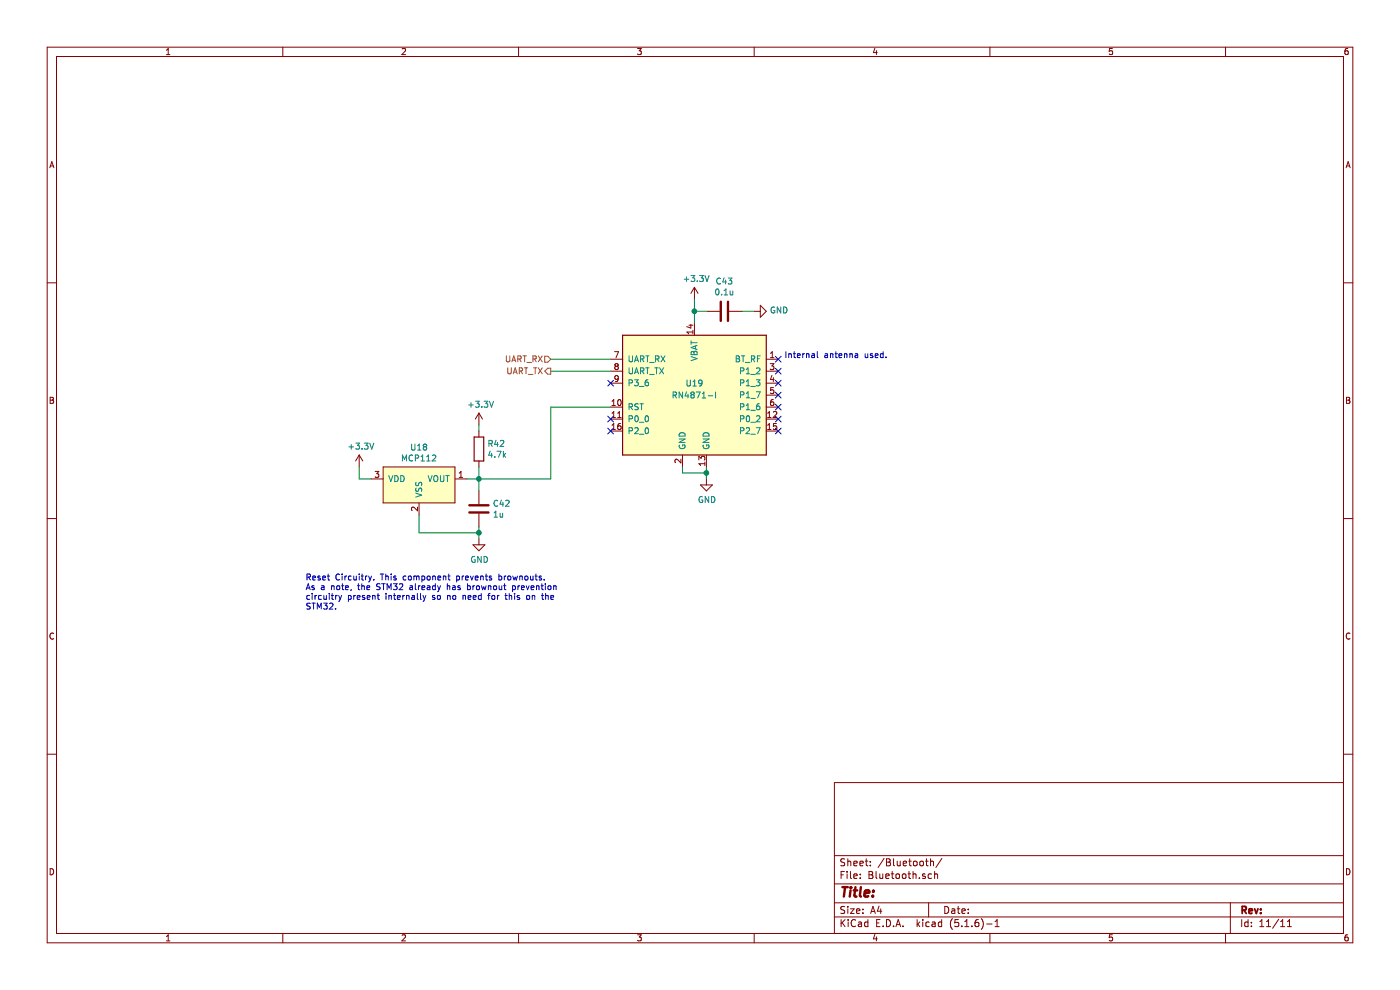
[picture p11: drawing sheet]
EESchema Schematic File Version 4
EELAYER 30 0
EELAYER END
$Descr A4 11693 8268
encoding utf-8
Sheet 11 11
Title ""
Date ""
Rev ""
Comp ""
Comment1 ""
Comment2 ""
Comment3 ""
Comment4 ""
$EndDescr
$Comp
L RF_Bluetooth:RN4871 U19
U 1 1
P 5800 3300
F 0 "U19" H 5800 3400 50  0000 C CNN
F 1 "RN4871-I" H 5800 3300 50  0000 C CNN
F 2 "RF_Module:Microchip_RN4871" H 5800 2600 50  0001 C CNN
F 3 "http://ww1.microchip.com/downloads/en/DeviceDoc/50002489A.pdf" H 5300 3850 50  0001 C CNN
F 4 "https://www.mouser.com/ProductDetail/Microchip-Technology/RN4871-I-RM130?qs=MLItCLRbWswoZsrzvVbGYw%3D%3D" H 5800 3300 50  0001 C CNN "Mouser"
	1    5800 3300
	1    0    0    -1  
$EndComp
$Comp
L power:+3.3V #PWR0101
U 1 1
P 5800 2500
F 0 "#PWR0101" H 5800 2350 50  0001 C CNN
F 1 "+3.3V" H 5815 2673 50  0000 C CNN
F 2 "" H 5800 2500 50  0001 C CNN
F 3 "" H 5800 2500 50  0001 C CNN
	1    5800 2500
	1    0    0    -1  
$EndComp
Wire Wire Line
	5800 2500 5800 2600
$Comp
L Device:C C43
U 1 1
P 6050 2600
F 0 "C43" V 5798 2600 50  0000 C CNN
F 1 "0.1u" V 5889 2600 50  0000 C CNN
F 2 "Capacitor_SMD:C_0805_2012Metric" H 6088 2450 50  0001 C CNN
F 3 "~" H 6050 2600 50  0001 C CNN
	1    6050 2600
	0    1    1    0   
$EndComp
Wire Wire Line
	5800 2600 5900 2600
Connection ~ 5800 2600
Wire Wire Line
	5800 2600 5800 2700
$Comp
L power:GND #PWR0103
U 1 1
P 6300 2600
F 0 "#PWR0103" H 6300 2350 50  0001 C CNN
F 1 "GND" V 6305 2472 50  0000 R CNN
F 2 "" H 6300 2600 50  0001 C CNN
F 3 "" H 6300 2600 50  0001 C CNN
	1    6300 2600
	0    -1   -1   0   
$EndComp
Wire Wire Line
	6300 2600 6200 2600
NoConn ~ 6500 3100
NoConn ~ 6500 3200
NoConn ~ 6500 3300
NoConn ~ 6500 3400
NoConn ~ 6500 3500
NoConn ~ 6500 3600
NoConn ~ 5100 3500
NoConn ~ 5100 3600
$Comp
L power:GND #PWR0102
U 1 1
P 5900 4000
F 0 "#PWR0102" H 5900 3750 50  0001 C CNN
F 1 "GND" H 5905 3827 50  0000 C CNN
F 2 "" H 5900 4000 50  0001 C CNN
F 3 "" H 5900 4000 50  0001 C CNN
	1    5900 4000
	1    0    0    -1  
$EndComp
Wire Wire Line
	5900 3900 5900 3950
Wire Wire Line
	5900 3950 5700 3950
Wire Wire Line
	5700 3950 5700 3900
Connection ~ 5900 3950
Wire Wire Line
	5900 3950 5900 4000
NoConn ~ 6500 3000
Text Notes 6550 3000 0    50   ~ 0
Internal antenna used.
NoConn ~ 5100 3200
Text HLabel 4600 3000 0    50   Input ~ 0
UART_RX
Text HLabel 4600 3100 0    50   Output ~ 0
UART_TX
Wire Wire Line
	4600 3000 5100 3000
Wire Wire Line
	5100 3100 4600 3100
$Comp
L utsvt-bps:MCP112 U18
U 1 1
P 3500 3900
F 0 "U18" H 3500 4065 50  0000 C CNN
F 1 "MCP112" H 3500 3974 50  0000 C CNN
F 2 "Package_TO_SOT_SMD:SOT-23" H 3500 3900 50  0001 C CNN
F 3 "http://ww1.microchip.com/downloads/en/DeviceDoc/20001889F.pdf" H 3500 3900 50  0001 C CNN
F 4 "https://www.mouser.com/ProductDetail/Microchip-Technology/MCP112T-270E-LB?qs=X7k1PQjaM9f%252Bkma3gOGkcg%3D%3D" H 3500 3900 50  0001 C CNN "Mouser"
F 5 "2.63" H 3500 3900 50  0001 C CNN "Threshold"
	1    3500 3900
	1    0    0    -1  
$EndComp
$Comp
L power:+3.3V #PWR098
U 1 1
P 3000 3900
F 0 "#PWR098" H 3000 3750 50  0001 C CNN
F 1 "+3.3V" H 3015 4073 50  0000 C CNN
F 2 "" H 3000 3900 50  0001 C CNN
F 3 "" H 3000 3900 50  0001 C CNN
	1    3000 3900
	1    0    0    -1  
$EndComp
Wire Wire Line
	3000 3900 3000 4000
Wire Wire Line
	3000 4000 3100 4000
$Comp
L Device:R R42
U 1 1
P 4000 3750
F 0 "R42" H 4070 3796 50  0000 L CNN
F 1 "4.7k" H 4070 3705 50  0000 L CNN
F 2 "Resistor_SMD:R_0805_2012Metric" V 3930 3750 50  0001 C CNN
F 3 "~" H 4000 3750 50  0001 C CNN
	1    4000 3750
	1    0    0    -1  
$EndComp
$Comp
L Device:C C42
U 1 1
P 4000 4250
F 0 "C42" H 4115 4296 50  0000 L CNN
F 1 "1u" H 4115 4205 50  0000 L CNN
F 2 "Capacitor_SMD:C_0805_2012Metric" H 4038 4100 50  0001 C CNN
F 3 "~" H 4000 4250 50  0001 C CNN
	1    4000 4250
	1    0    0    -1  
$EndComp
Wire Wire Line
	3900 4000 4000 4000
Wire Wire Line
	4000 4000 4000 3900
Wire Wire Line
	4000 4000 4000 4100
Connection ~ 4000 4000
$Comp
L power:GND #PWR0100
U 1 1
P 4000 4500
F 0 "#PWR0100" H 4000 4250 50  0001 C CNN
F 1 "GND" H 4005 4327 50  0000 C CNN
F 2 "" H 4000 4500 50  0001 C CNN
F 3 "" H 4000 4500 50  0001 C CNN
	1    4000 4500
	1    0    0    -1  
$EndComp
Wire Wire Line
	4000 4500 4000 4450
Wire Wire Line
	4000 4450 3500 4450
Wire Wire Line
	3500 4300 3500 4450
Connection ~ 4000 4450
Wire Wire Line
	4000 4450 4000 4400
$Comp
L power:+3.3V #PWR099
U 1 1
P 4000 3550
F 0 "#PWR099" H 4000 3400 50  0001 C CNN
F 1 "+3.3V" H 4015 3723 50  0000 C CNN
F 2 "" H 4000 3550 50  0001 C CNN
F 3 "" H 4000 3550 50  0001 C CNN
	1    4000 3550
	1    0    0    -1  
$EndComp
Wire Wire Line
	4000 3550 4000 3600
Wire Wire Line
	4000 4000 4600 4000
Wire Wire Line
	4600 4000 4600 3400
Wire Wire Line
	4600 3400 5100 3400
Text Notes 2550 5100 0    50   ~ 0
Reset Circuitry. This component prevents brownouts.\nAs a note, the STM32 already has brownout prevention\ncircuitry present internally so no need for this on the\nSTM32.
$EndSCHEMATC
